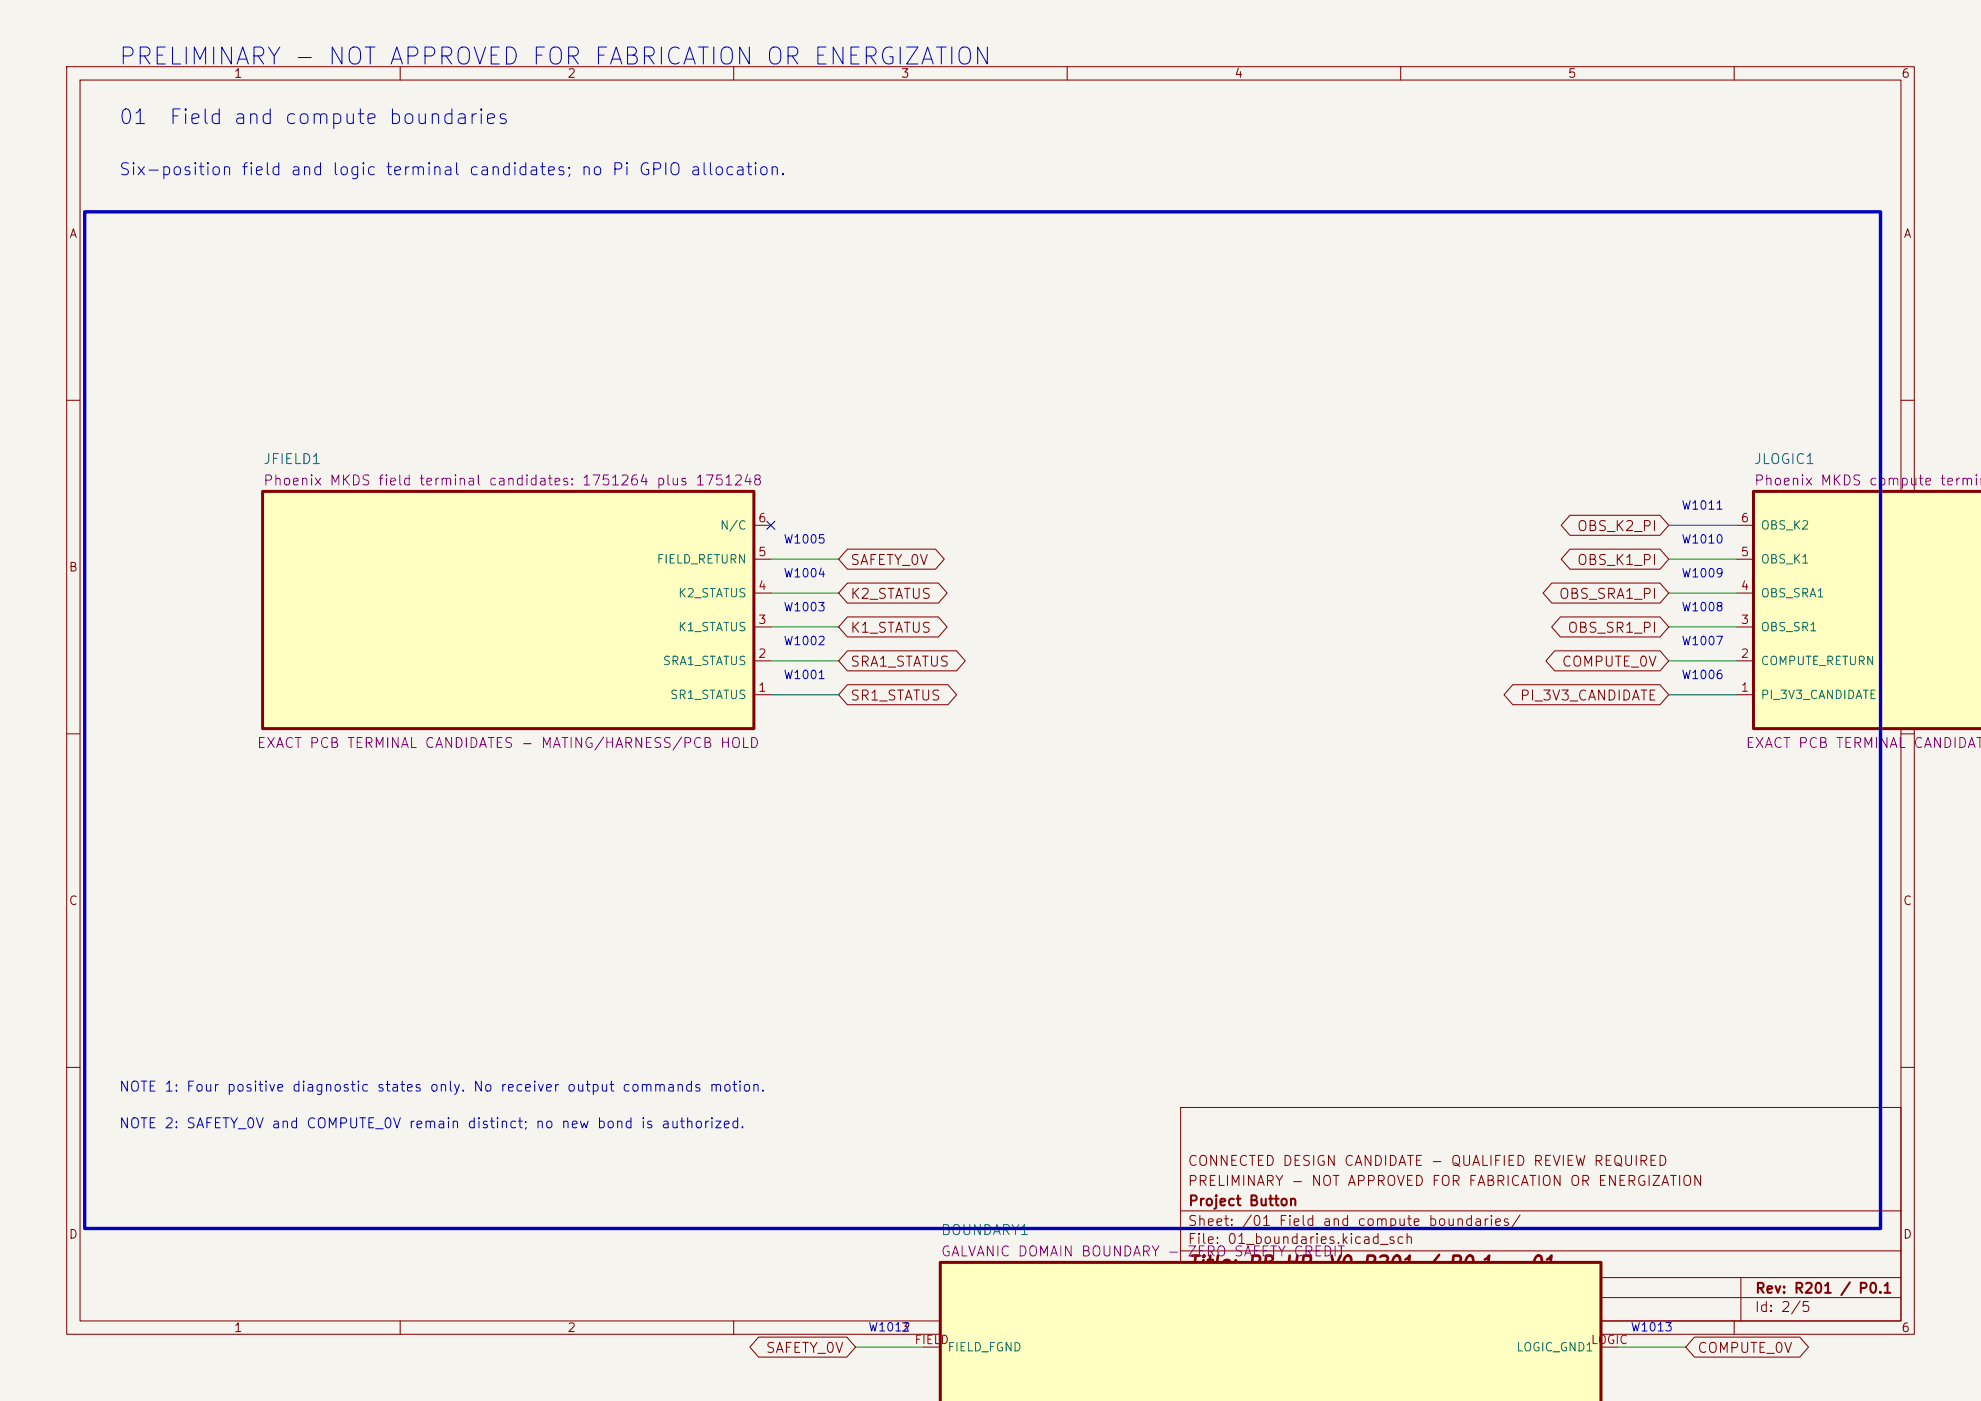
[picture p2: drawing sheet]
(kicad_sch
 (version 20250114) (generator "eeschema") (generator_version "10.0") (paper "A4")
 (title_block (title "PB HR-V0 R201 / P0.1 - 01") (date "2026-08-10") (rev "R201 / P0.1")
  (company "Project Button") (comment 1 "PRELIMINARY - NOT APPROVED FOR FABRICATION OR ENERGIZATION") (comment 2 "CONNECTED DESIGN CANDIDATE - QUALIFIED REVIEW REQUIRED"))
 (lib_symbols (symbol "PBV3:JFIELD1"
   (pin_names (offset 1.016)) (exclude_from_sim no) (in_bom yes) (on_board yes)
   (property "Reference" "JFIELD1" (at -36.83 -21.78 0) (effects (font (size 1.50 1.50)) (justify left bottom)))
   (property "Value" "Phoenix MKDS field terminal candidates: 1751264 plus 1751248" (at 0.00 0.00 0) (effects (font (size 1.50 1.50)) (hide yes)))
   (property "Footprint" "" (at 0.00 0.00 0) (effects (font (size 1.50 1.50)) (hide yes)))
   (property "Datasheet" "" (at 0.00 0.00 0) (effects (font (size 1.50 1.50)) (hide yes)))
   (property "Description" "Four positive status nets plus one field return and one deliberate no-connect. Position numbering is project-defined and not a harness release." (at 0.00 0.00 0) (effects (font (size 1.50 1.50)) (hide yes)))
   (property "Status" "EXACT PCB TERMINAL CANDIDATES - MATING/HARNESS/PCB HOLD" (at 0.00 20.78 0) (effects (font (size 1.50 1.50)) (justify bottom)))
   (property "Evidence" "" (at 0.00 0.00 0) (effects (font (size 1.50 1.50)) (hide yes)))
   (property "Display" "Phoenix MKDS field terminal candidates: 1751264 plus 1751248" (at -36.83 -18.58 0) (effects (font (size 1.50 1.50)) (justify left bottom)))
   (symbol "JFIELD1_0_1"
    (rectangle (start -36.83 -17.78) (end 36.83 17.78) (stroke (width 0.45) (type solid)) (fill (type background))))
   (symbol "JFIELD1_1_1" (pin passive line (at 39.37 -12.70 180) (length 2.54) (name "SR1 STATUS" (effects (font (size 1.27 1.27)))) (number "1" (effects (font (size 1.27 1.27))))) (pin passive line (at 39.37 -7.62 180) (length 2.54) (name "SRA1 STATUS" (effects (font (size 1.27 1.27)))) (number "2" (effects (font (size 1.27 1.27))))) (pin passive line (at 39.37 -2.54 180) (length 2.54) (name "K1 STATUS" (effects (font (size 1.27 1.27)))) (number "3" (effects (font (size 1.27 1.27))))) (pin passive line (at 39.37 2.54 180) (length 2.54) (name "K2 STATUS" (effects (font (size 1.27 1.27)))) (number "4" (effects (font (size 1.27 1.27))))) (pin passive line (at 39.37 7.62 180) (length 2.54) (name "FIELD RETURN" (effects (font (size 1.27 1.27)))) (number "5" (effects (font (size 1.27 1.27))))) (pin passive line (at 39.37 12.70 180) (length 2.54) (name "N/C" (effects (font (size 1.27 1.27)))) (number "6" (effects (font (size 1.27 1.27))))))
   (embedded_fonts no))
(symbol "PBV3:JLOGIC1"
   (pin_names (offset 1.016)) (exclude_from_sim no) (in_bom yes) (on_board yes)
   (property "Reference" "JLOGIC1" (at -36.83 -21.78 0) (effects (font (size 1.50 1.50)) (justify left bottom)))
   (property "Value" "Phoenix MKDS compute terminal candidates: 1751264 plus 1751248" (at 0.00 0.00 0) (effects (font (size 1.50 1.50)) (hide yes)))
   (property "Footprint" "" (at 0.00 0.00 0) (effects (font (size 1.50 1.50)) (hide yes)))
   (property "Datasheet" "" (at 0.00 0.00 0) (effects (font (size 1.50 1.50)) (hide yes)))
   (property "Description" "No Raspberry Pi GPIO or header pin is selected. Exact mating cable/contact system and external 3V3-load acceptance remain open." (at 0.00 0.00 0) (effects (font (size 1.50 1.50)) (hide yes)))
   (property "Status" "EXACT PCB TERMINAL CANDIDATES - PI PINS/HARNESS/PCB HOLD" (at 0.00 20.78 0) (effects (font (size 1.50 1.50)) (justify bottom)))
   (property "Evidence" "" (at 0.00 0.00 0) (effects (font (size 1.50 1.50)) (hide yes)))
   (property "Display" "Phoenix MKDS compute terminal candidates: 1751264 plus 1751248" (at -36.83 -18.58 0) (effects (font (size 1.50 1.50)) (justify left bottom)))
   (symbol "JLOGIC1_0_1"
    (rectangle (start -36.83 -17.78) (end 36.83 17.78) (stroke (width 0.45) (type solid)) (fill (type background))))
   (symbol "JLOGIC1_1_1" (pin passive line (at -39.37 -12.70 0) (length 2.54) (name "PI 3V3 CANDIDATE" (effects (font (size 1.27 1.27)))) (number "1" (effects (font (size 1.27 1.27))))) (pin passive line (at -39.37 -7.62 0) (length 2.54) (name "COMPUTE RETURN" (effects (font (size 1.27 1.27)))) (number "2" (effects (font (size 1.27 1.27))))) (pin passive line (at -39.37 -2.54 0) (length 2.54) (name "OBS SR1" (effects (font (size 1.27 1.27)))) (number "3" (effects (font (size 1.27 1.27))))) (pin passive line (at -39.37 2.54 0) (length 2.54) (name "OBS SRA1" (effects (font (size 1.27 1.27)))) (number "4" (effects (font (size 1.27 1.27))))) (pin passive line (at -39.37 7.62 0) (length 2.54) (name "OBS K1" (effects (font (size 1.27 1.27)))) (number "5" (effects (font (size 1.27 1.27))))) (pin passive line (at -39.37 12.70 0) (length 2.54) (name "OBS K2" (effects (font (size 1.27 1.27)))) (number "6" (effects (font (size 1.27 1.27))))))
   (embedded_fonts no))
(symbol "PBV3:BOUNDARY1"
   (pin_names (offset 1.016)) (exclude_from_sim no) (in_bom yes) (on_board yes)
   (property "Reference" "BOUNDARY1" (at -49.53 -16.70 0) (effects (font (size 1.50 1.50)) (justify left bottom)))
   (property "Value" "GALVANIC DOMAIN BOUNDARY - ZERO SAFETY CREDIT" (at 0.00 0.00 0) (effects (font (size 1.50 1.50)) (hide yes)))
   (property "Footprint" "" (at 0.00 0.00 0) (effects (font (size 1.50 1.50)) (hide yes)))
   (property "Datasheet" "" (at 0.00 0.00 0) (effects (font (size 1.50 1.50)) (hide yes)))
   (property "Description" "The ISO1212 barriers separate these schematic domains. Cable, PCB, enclosure, PE, parasitic capacitance and fault paths determine the real system boundary." (at 0.00 0.00 0) (effects (font (size 1.50 1.50)) (hide yes)))
   (property "Status" "SYSTEM GROUNDING/INSULATION REVIEW REQUIRED" (at 0.00 15.70 0) (effects (font (size 1.50 1.50)) (justify bottom)))
   (property "Evidence" "" (at 0.00 0.00 0) (effects (font (size 1.50 1.50)) (hide yes)))
   (property "Display" "GALVANIC DOMAIN BOUNDARY - ZERO SAFETY CREDIT" (at -49.53 -13.50 0) (effects (font (size 1.50 1.50)) (justify left bottom)))
   (symbol "BOUNDARY1_0_1"
    (rectangle (start -49.53 -12.70) (end 49.53 12.70) (stroke (width 0.45) (type solid)) (fill (type background))))
   (symbol "BOUNDARY1_1_1" (pin passive line (at -52.07 0.00 0) (length 2.54) (name "FIELD FGND" (effects (font (size 1.27 1.27)))) (number "FIELD" (effects (font (size 1.27 1.27))))) (pin passive line (at 52.07 0.00 180) (length 2.54) (name "LOGIC GND1" (effects (font (size 1.27 1.27)))) (number "LOGIC" (effects (font (size 1.27 1.27))))))
   (embedded_fonts no)))
 (text "PRELIMINARY - NOT APPROVED FOR FABRICATION OR ENERGIZATION" (exclude_from_sim no) (at 17.78 10.16 0) (effects (font (size 2.54 2.54)) (justify left bottom))) (text "01  Field and compute boundaries" (exclude_from_sim no) (at 17.78 19.05 0) (effects (font (size 2.20 2.20)) (justify left bottom))) (text "Six-position field and logic terminal candidates; no Pi GPIO allocation." (exclude_from_sim no) (at 17.78 26.67 0) (effects (font (size 1.80 1.80)) (justify left bottom))) (rectangle (start 12.70 31.75) (end 281.94 184.15) (stroke (width 0.50) (type solid)) (fill (type none))) (wire (pts (xy 115.57 104.14) (xy 125.73 104.14)) (stroke (width 0) (type default)))
(global_label "SR1_STATUS" (shape bidirectional) (at 125.73 104.14 0) (fields_autoplaced yes) (effects (font (size 1.50 1.50)) (justify left))
    (property "Intersheetrefs" "${INTERSHEET_REFS}" (at 125.73 106.68 0) (effects (font (size 1.27 1.27)) (hide yes))))
(text "W1001" (exclude_from_sim no) (at 120.65 102.14 0) (effects (font (size 1.27 1.27)) (justify bottom)))
(wire (pts (xy 115.57 99.06) (xy 125.73 99.06)) (stroke (width 0) (type default)))
(global_label "SRA1_STATUS" (shape bidirectional) (at 125.73 99.06 0) (fields_autoplaced yes) (effects (font (size 1.50 1.50)) (justify left))
    (property "Intersheetrefs" "${INTERSHEET_REFS}" (at 125.73 101.60 0) (effects (font (size 1.27 1.27)) (hide yes))))
(text "W1002" (exclude_from_sim no) (at 120.65 97.06 0) (effects (font (size 1.27 1.27)) (justify bottom)))
(wire (pts (xy 115.57 93.98) (xy 125.73 93.98)) (stroke (width 0) (type default)))
(global_label "K1_STATUS" (shape bidirectional) (at 125.73 93.98 0) (fields_autoplaced yes) (effects (font (size 1.50 1.50)) (justify left))
    (property "Intersheetrefs" "${INTERSHEET_REFS}" (at 125.73 96.52 0) (effects (font (size 1.27 1.27)) (hide yes))))
(text "W1003" (exclude_from_sim no) (at 120.65 91.98 0) (effects (font (size 1.27 1.27)) (justify bottom)))
(wire (pts (xy 115.57 88.90) (xy 125.73 88.90)) (stroke (width 0) (type default)))
(global_label "K2_STATUS" (shape bidirectional) (at 125.73 88.90 0) (fields_autoplaced yes) (effects (font (size 1.50 1.50)) (justify left))
    (property "Intersheetrefs" "${INTERSHEET_REFS}" (at 125.73 91.44 0) (effects (font (size 1.27 1.27)) (hide yes))))
(text "W1004" (exclude_from_sim no) (at 120.65 86.90 0) (effects (font (size 1.27 1.27)) (justify bottom)))
(wire (pts (xy 115.57 83.82) (xy 125.73 83.82)) (stroke (width 0) (type default)))
(global_label "SAFETY_0V" (shape bidirectional) (at 125.73 83.82 0) (fields_autoplaced yes) (effects (font (size 1.50 1.50)) (justify left))
    (property "Intersheetrefs" "${INTERSHEET_REFS}" (at 125.73 86.36 0) (effects (font (size 1.27 1.27)) (hide yes))))
(text "W1005" (exclude_from_sim no) (at 120.65 81.82 0) (effects (font (size 1.27 1.27)) (justify bottom)))
(no_connect (at 115.57 78.74)) (wire (pts (xy 260.35 104.14) (xy 250.19 104.14)) (stroke (width 0) (type default)))
(global_label "PI_3V3_CANDIDATE" (shape bidirectional) (at 250.19 104.14 180) (fields_autoplaced yes) (effects (font (size 1.50 1.50)) (justify right))
    (property "Intersheetrefs" "${INTERSHEET_REFS}" (at 250.19 106.68 0) (effects (font (size 1.27 1.27)) (hide yes))))
(text "W1006" (exclude_from_sim no) (at 255.27 102.14 0) (effects (font (size 1.27 1.27)) (justify bottom)))
(wire (pts (xy 260.35 99.06) (xy 250.19 99.06)) (stroke (width 0) (type default)))
(global_label "COMPUTE_0V" (shape bidirectional) (at 250.19 99.06 180) (fields_autoplaced yes) (effects (font (size 1.50 1.50)) (justify right))
    (property "Intersheetrefs" "${INTERSHEET_REFS}" (at 250.19 101.60 0) (effects (font (size 1.27 1.27)) (hide yes))))
(text "W1007" (exclude_from_sim no) (at 255.27 97.06 0) (effects (font (size 1.27 1.27)) (justify bottom)))
(wire (pts (xy 260.35 93.98) (xy 250.19 93.98)) (stroke (width 0) (type default)))
(global_label "OBS_SR1_PI" (shape bidirectional) (at 250.19 93.98 180) (fields_autoplaced yes) (effects (font (size 1.50 1.50)) (justify right))
    (property "Intersheetrefs" "${INTERSHEET_REFS}" (at 250.19 96.52 0) (effects (font (size 1.27 1.27)) (hide yes))))
(text "W1008" (exclude_from_sim no) (at 255.27 91.98 0) (effects (font (size 1.27 1.27)) (justify bottom)))
(wire (pts (xy 260.35 88.90) (xy 250.19 88.90)) (stroke (width 0) (type default)))
(global_label "OBS_SRA1_PI" (shape bidirectional) (at 250.19 88.90 180) (fields_autoplaced yes) (effects (font (size 1.50 1.50)) (justify right))
    (property "Intersheetrefs" "${INTERSHEET_REFS}" (at 250.19 91.44 0) (effects (font (size 1.27 1.27)) (hide yes))))
(text "W1009" (exclude_from_sim no) (at 255.27 86.90 0) (effects (font (size 1.27 1.27)) (justify bottom)))
(wire (pts (xy 260.35 83.82) (xy 250.19 83.82)) (stroke (width 0) (type default)))
(global_label "OBS_K1_PI" (shape bidirectional) (at 250.19 83.82 180) (fields_autoplaced yes) (effects (font (size 1.50 1.50)) (justify right))
    (property "Intersheetrefs" "${INTERSHEET_REFS}" (at 250.19 86.36 0) (effects (font (size 1.27 1.27)) (hide yes))))
(text "W1010" (exclude_from_sim no) (at 255.27 81.82 0) (effects (font (size 1.27 1.27)) (justify bottom)))
(wire (pts (xy 260.35 78.74) (xy 250.19 78.74)) (stroke (width 0) (type default)))
(global_label "OBS_K2_PI" (shape bidirectional) (at 250.19 78.74 180) (fields_autoplaced yes) (effects (font (size 1.50 1.50)) (justify right))
    (property "Intersheetrefs" "${INTERSHEET_REFS}" (at 250.19 81.28 0) (effects (font (size 1.27 1.27)) (hide yes))))
(text "W1011" (exclude_from_sim no) (at 255.27 76.74 0) (effects (font (size 1.27 1.27)) (justify bottom))) (wire (pts (xy 138.43 201.93) (xy 128.27 201.93)) (stroke (width 0) (type default)))
(global_label "SAFETY_0V" (shape bidirectional) (at 128.27 201.93 180) (fields_autoplaced yes) (effects (font (size 1.50 1.50)) (justify right))
    (property "Intersheetrefs" "${INTERSHEET_REFS}" (at 128.27 204.47 0) (effects (font (size 1.27 1.27)) (hide yes))))
(text "W1012" (exclude_from_sim no) (at 133.35 199.93 0) (effects (font (size 1.27 1.27)) (justify bottom)))
(wire (pts (xy 242.57 201.93) (xy 252.73 201.93)) (stroke (width 0) (type default)))
(global_label "COMPUTE_0V" (shape bidirectional) (at 252.73 201.93 0) (fields_autoplaced yes) (effects (font (size 1.50 1.50)) (justify left))
    (property "Intersheetrefs" "${INTERSHEET_REFS}" (at 252.73 204.47 0) (effects (font (size 1.27 1.27)) (hide yes))))
(text "W1013" (exclude_from_sim no) (at 247.65 199.93 0) (effects (font (size 1.27 1.27)) (justify bottom))) (text "NOTE 1: Four positive diagnostic states only. No receiver output commands motion." (exclude_from_sim no) (at 17.78 164.00 0) (effects (font (size 1.50 1.50)) (justify left bottom))) (text "NOTE 2: SAFETY_0V and COMPUTE_0V remain distinct; no new bond is authorized." (exclude_from_sim no) (at 17.78 169.50 0) (effects (font (size 1.50 1.50)) (justify left bottom)))
 (symbol
   (lib_id "PBV3:JFIELD1") (at 76.20 91.44 0) (unit 1) (exclude_from_sim no) (in_bom yes) (on_board yes) (dnp no)
   (property "Reference" "JFIELD1" (at 39.37 69.66 0) (effects (font (size 1.50 1.50)) (justify left bottom)))
   (property "Value" "Phoenix MKDS field terminal candidates: 1751264 plus 1751248" (at 76.20 91.44 0) (effects (font (size 1.50 1.50)) (hide yes)))
   (property "Footprint" "" (at 76.20 91.44 0) (effects (font (size 1.50 1.50)) (hide yes)))
   (property "Datasheet" "" (at 76.20 91.44 0) (effects (font (size 1.50 1.50)) (hide yes)))
   (property "Description" "Four positive status nets plus one field return and one deliberate no-connect. Position numbering is project-defined and not a harness release." (at 76.20 91.44 0) (effects (font (size 1.50 1.50)) (hide yes)))
   (property "Status" "EXACT PCB TERMINAL CANDIDATES - MATING/HARNESS/PCB HOLD" (at 76.20 112.22 0) (effects (font (size 1.50 1.50)) (justify bottom)))
   (property "Evidence" "" (at 76.20 91.44 0) (effects (font (size 1.50 1.50)) (hide yes)))
   (property "Display" "Phoenix MKDS field terminal candidates: 1751264 plus 1751248" (at 39.37 72.86 0) (effects (font (size 1.50 1.50)) (justify left bottom))) (pin "1") (pin "2") (pin "3") (pin "4") (pin "5") (pin "6"))
(symbol
   (lib_id "PBV3:JLOGIC1") (at 299.72 91.44 0) (unit 1) (exclude_from_sim no) (in_bom yes) (on_board yes) (dnp no)
   (property "Reference" "JLOGIC1" (at 262.89 69.66 0) (effects (font (size 1.50 1.50)) (justify left bottom)))
   (property "Value" "Phoenix MKDS compute terminal candidates: 1751264 plus 1751248" (at 299.72 91.44 0) (effects (font (size 1.50 1.50)) (hide yes)))
   (property "Footprint" "" (at 299.72 91.44 0) (effects (font (size 1.50 1.50)) (hide yes)))
   (property "Datasheet" "" (at 299.72 91.44 0) (effects (font (size 1.50 1.50)) (hide yes)))
   (property "Description" "No Raspberry Pi GPIO or header pin is selected. Exact mating cable/contact system and external 3V3-load acceptance remain open." (at 299.72 91.44 0) (effects (font (size 1.50 1.50)) (hide yes)))
   (property "Status" "EXACT PCB TERMINAL CANDIDATES - PI PINS/HARNESS/PCB HOLD" (at 299.72 112.22 0) (effects (font (size 1.50 1.50)) (justify bottom)))
   (property "Evidence" "" (at 299.72 91.44 0) (effects (font (size 1.50 1.50)) (hide yes)))
   (property "Display" "Phoenix MKDS compute terminal candidates: 1751264 plus 1751248" (at 262.89 72.86 0) (effects (font (size 1.50 1.50)) (justify left bottom))) (pin "1") (pin "2") (pin "3") (pin "4") (pin "5") (pin "6"))
(symbol
   (lib_id "PBV3:BOUNDARY1") (at 190.50 201.93 0) (unit 1) (exclude_from_sim no) (in_bom yes) (on_board yes) (dnp no)
   (property "Reference" "BOUNDARY1" (at 140.97 185.23 0) (effects (font (size 1.50 1.50)) (justify left bottom)))
   (property "Value" "GALVANIC DOMAIN BOUNDARY - ZERO SAFETY CREDIT" (at 190.50 201.93 0) (effects (font (size 1.50 1.50)) (hide yes)))
   (property "Footprint" "" (at 190.50 201.93 0) (effects (font (size 1.50 1.50)) (hide yes)))
   (property "Datasheet" "" (at 190.50 201.93 0) (effects (font (size 1.50 1.50)) (hide yes)))
   (property "Description" "The ISO1212 barriers separate these schematic domains. Cable, PCB, enclosure, PE, parasitic capacitance and fault paths determine the real system boundary." (at 190.50 201.93 0) (effects (font (size 1.50 1.50)) (hide yes)))
   (property "Status" "SYSTEM GROUNDING/INSULATION REVIEW REQUIRED" (at 190.50 217.63 0) (effects (font (size 1.50 1.50)) (justify bottom)))
   (property "Evidence" "" (at 190.50 201.93 0) (effects (font (size 1.50 1.50)) (hide yes)))
   (property "Display" "GALVANIC DOMAIN BOUNDARY - ZERO SAFETY CREDIT" (at 140.97 188.43 0) (effects (font (size 1.50 1.50)) (justify left bottom))) (pin "FIELD") (pin "LOGIC"))
 (embedded_fonts no))
